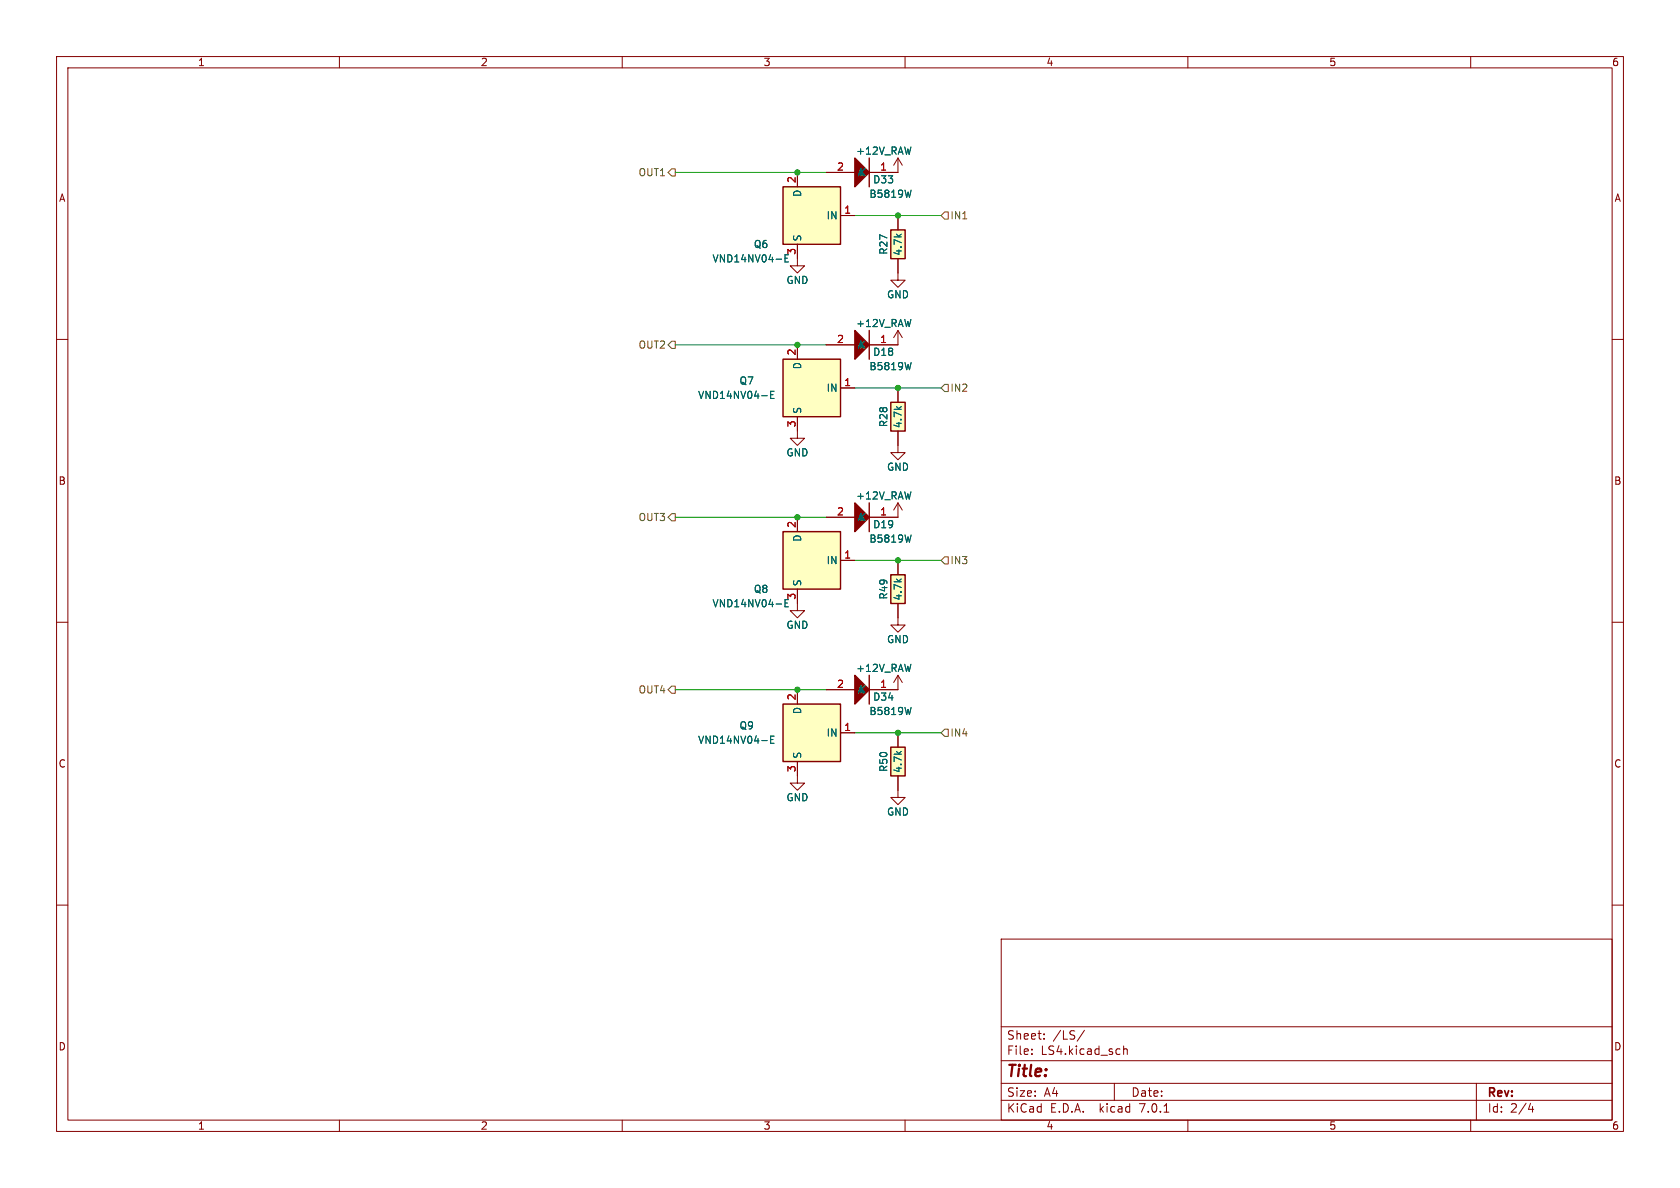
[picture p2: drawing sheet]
<svg xmlns="http://www.w3.org/2000/svg" width="297mm" height="210mm" viewBox="0 0 297 210" stroke-linecap="round" stroke-linejoin="round" font-family="sans-serif">
<g fill="none" stroke="#840000" stroke-width=".18">
<path d="M10 10h277v190h-277zM12 12h273v186h-273zM60 10v2M110 10v2M160 10v2M210 10v2M260 10v2M141 30.5v2.5M146 30.5h5.1M148.6 38.1h2.5M158.7 27.9v2.6h-5M158.7 38.1v2.5"/>
<path d="M158.7 27.9l.8 1.3M158.7 27.9l-.7 1.3M10 60h2M141 43.2v3.8h-1.3l1.3 1.3 1.2-1.3h-1.2M158.7 45.7v3.8h-1.2l1.2 1.3 1.3-1.3h-1.3M158.7 58.4l.8 1.3M158.7 58.4v2.6h-5M158.7 58.4l-.7 1.3M285 60h2M141 73.7v3.8h-1.3l1.3 1.2 1.2-1.2h-1.2M141 61v2.5M146 61h5.1"/>
<path d="M148.6 68.6h2.5M158.7 76.2v3.8h-1.2l1.2 1.3 1.3-1.3h-1.3M158.7 68.6v2.5M141 91.4v2.6M146 91.4h5.1M148.6 99.1h2.5M158.7 88.9v2.5h-5M158.7 99.1v2.5M158.7 88.9l.8 1.3M158.7 88.9l-.7 1.3M10 110h2M141 104.1v3.9h-1.3l1.3 1.2 1.2-1.2h-1.2"/>
<path d="M158.7 106.7v3.8h-1.2l1.2 1.3 1.3-1.3h-1.3M158.7 119.4v2.5h-5M158.7 119.4l.8 1.3M158.7 119.4l-.7 1.3M285 110h2M141 134.6v3.8h-1.3l1.3 1.3 1.2-1.3h-1.2M141 121.9v2.6M146 121.9h5.1M148.6 129.5h2.5M158.7 137.2v3.8h-1.2l1.2 1.2 1.3-1.2h-1.3M158.7 129.5v2.6M10 160h2"/>
<path d="M285 160h2M177 166h108v32h-108zM60 198v2M110 198v2M160 198v2M177 194.5h108M177 191.5h108M177 187.5h108M177 181.5h108M182.4 186.3v.1M182.4 185.5v.1M184.6 183.6v.1"/>
<path d="M184.6 182.8v.1M191.7 182.1l-1.3 2M197 191.5v3M198.6 184.9v1.5M198.6 185.5l.3-.1 .3 .1 .1 .9M205.8 196.6h.8M210 198v2M260 198v2M261 191.5v6.5M270.2 196.1h.9M270.9 195.6v1"/>
</g>
<path d="M138.4 33h10.2v10.2h-10.2zM153.7 27.9v5.1M153.7 58.4v5.1M157.5 40.6h2.5v5.1h-2.5zM138.4 63.5h10.2v10.2h-10.2zM157.5 71.1h2.5v5.1h-2.5zM138.4 94h10.2v10.1h-10.2zM153.7 88.9v5.1M153.7 119.4v5.1M157.5 101.6h2.5v5.1h-2.5zM138.4 124.5h10.2v10.1h-10.2zM157.5 132.1h2.5v5.1h-2.5z" fill="none" stroke="#840000" stroke-width=".25"/>
<g fill="#840000" stroke="#840000" stroke-width=".25">
<path d="M151.1 58.4l2.6 2.6-2.6 2.5z"/>
<path d="M151.1 119.4l2.6 2.5-2.6 2.6z"/>
<path d="M151.1 88.9l2.6 2.5-2.6 2.6z"/>
<path d="M151.1 27.9l2.6 2.6-2.6 2.5z"/>
</g>
<path d="M161.1 33.6l-.3 1.3M138.8 45.6h.4M139.4 45h-.6v1.3h.6M136.2 69.8h.5M136.8 69.2h-.6v1.2h.6M161.1 64.1l-.3 1.3M161.1 94.6l-.3 1.2M138.8 106.6h.4M139.4 106h-.6v1.3h.6M136.2 130.7h.5M136.8 130.1h-.6v1.3h.6M161.1 125l-.3 1.3" fill="none" stroke="#006464" stroke-width=".18"/>
<g fill="#ffffc2" stroke="#ffffc2" stroke-width=".18">
<path d="M157.5 71.1h2.5v5.1h-2.5z"/>
<path d="M157.5 132.1h2.5v5.1h-2.5z"/>
<path d="M138.4 124.5h10.2v10.1h-10.2z"/>
<path d="M138.4 33h10.2v10.2h-10.2z"/>
<path d="M138.4 94h10.2v10.1h-10.2z"/>
<path d="M157.5 101.6h2.5v5.1h-2.5z"/>
<path d="M157.5 40.6h2.5v5.1h-2.5z"/>
<path d="M138.4 63.5h10.2v10.2h-10.2z"/>
</g>
<path d="M118.1 30.5l.6-.7h.7v1.3h-.7zM166.4 38.1l.6-.6h.6v1.2h-.6zM118.7 60.3h.7v1.3h-.7l-.6-.6zM166.4 68.6l.6-.7h.6v1.3h-.6zM118.7 90.8h.7v1.3h-.7l-.6-.7zM166.4 99.1l.6-.7h.6v1.3h-.6zM118.7 121.3h.7v1.3h-.7l-.6-.7zM167 128.9h.6v1.3h-.6l-.6-.7z" fill="none" stroke="#725600" stroke-width=".18"/>
<path d="M119.4 30.5h26.6M151.1 38.1h15.3M119.4 61h26.6M151.1 68.6h15.3M119.4 91.4h26.6M151.1 99.1h15.3M119.4 121.9h26.6M151.1 129.5h15.3" fill="none" stroke="#009600" stroke-width=".18"/>
<g fill="#009600" stroke="#009600" stroke-width=".18">
<circle cx="158.7" cy="68.6" r=".46"/>
<circle cx="141" cy="121.9" r=".46"/>
<circle cx="158.7" cy="129.5" r=".46"/>
<circle cx="141" cy="30.5" r=".46"/>
<circle cx="141" cy="91.4" r=".46"/>
<circle cx="158.7" cy="99.1" r=".46"/>
<circle cx="158.7" cy="38.1" r=".46"/>
<circle cx="141" cy="61" r=".46"/>
</g>
<text font-size="2.8" fill="#840000" x="178" y="190.8">Title:</text>
<g font-size="2.1" fill="#840000">
<text x="178" y="183.9">Sheet:</text>
<text x="186.2" y="183.9">/LS/</text>
<text x="178" y="186.6">File:</text>
<text x="184" y="186.6">LS4.kicad_sch</text>
<text x="178" y="196.8">KiCad</text>
<text x="178" y="194">Size:</text>
<text x="184.6" y="194">A4</text>
<text x="185.7" y="196.8">E.D.A.</text>
<text x="194.4" y="196.8">kicad</text>
<text x="200" y="194">Date:</text>
<text x="201.5" y="196.8">7.0.1</text>
<text x="263" y="194.2">Rev:</text>
<text x="263" y="196.8">Id:</text>
<text x="267" y="196.8">2/4</text>
</g>
<g font-size="1.8" fill="#840000">
<text x="35" y="11.8">1</text>
<text x="85" y="11.8">2</text>
<text x="135" y="11.8">3</text>
<text x="185" y="11.8">4</text>
<text x="235" y="11.8">5</text>
<text x="285" y="11.8">6</text>
<text x="10.4" y="35.8">A</text>
<text x="285.4" y="35.8">A</text>
<text x="10.3" y="85.8">B</text>
<text x="285.3" y="85.8">B</text>
<text x="10.3" y="135.8">C</text>
<text x="285.3" y="135.8">C</text>
<text x="10.3" y="185.8">D</text>
<text x="285.3" y="185.8">D</text>
<text x="35" y="199.8">1</text>
<text x="85" y="199.8">2</text>
<text x="135" y="199.8">3</text>
<text x="185" y="199.8">4</text>
<text x="235" y="199.8">5</text>
<text x="285" y="199.8">6</text>
</g>
<g font-size="1.8" fill="#006464">
<text x="151.3" y="27.5">+12V_RAW</text>
<text x="141.8" y="34.9" transform="rotate(-90 141.8 34.9)">D</text>
<text x="151.8" y="31.3">K</text>
<text x="153.6" y="35.1">B5819W</text>
<text x="154.3" y="32.6">D33</text>
<text x="146" y="38.9">IN</text>
<text x="125.9" y="46.5">VND14NV04-E</text>
<text x="133.2" y="44">Q6</text>
<text x="141.8" y="42.7" transform="rotate(-90 141.8 42.7)">S</text>
<text x="157" y="45.1" transform="rotate(-90 157 45.1)">R27</text>
<text x="159.6" y="45.3" transform="rotate(-90 159.6 45.3)">4.7k</text>
<text x="139" y="50.4">GND</text>
<text x="156.8" y="52.9">GND</text>
<text x="151.3" y="58">+12V_RAW</text>
<text x="141.8" y="65.4" transform="rotate(-90 141.8 65.4)">D</text>
<text x="151.8" y="61.8">K</text>
<text x="153.6" y="65.6">B5819W</text>
<text x="154.3" y="63.1">D18</text>
<text x="123.4" y="70.7">VND14NV04-E</text>
<text x="130.7" y="68.1">Q7</text>
<text x="146" y="69.4">IN</text>
<text x="141.8" y="73.2" transform="rotate(-90 141.8 73.2)">S</text>
<text x="157" y="75.6" transform="rotate(-90 157 75.6)">R28</text>
<text x="159.6" y="75.7" transform="rotate(-90 159.6 75.7)">4.7k</text>
<text x="139" y="80.8">GND</text>
<text x="156.8" y="83.4">GND</text>
<text x="151.3" y="88.5">+12V_RAW</text>
<text x="141.8" y="95.9" transform="rotate(-90 141.8 95.9)">D</text>
<text x="151.8" y="92.3">K</text>
<text x="154.3" y="93.5">D19</text>
<text x="146" y="99.9">IN</text>
<text x="153.6" y="96.1">B5819W</text>
<text x="125.9" y="107.5">VND14NV04-E</text>
<text x="133.2" y="105">Q8</text>
<text x="141.8" y="103.6" transform="rotate(-90 141.8 103.6)">S</text>
<text x="157" y="106" transform="rotate(-90 157 106)">R49</text>
<text x="159.6" y="106.2" transform="rotate(-90 159.6 106.2)">4.7k</text>
<text x="139" y="111.3">GND</text>
<text x="156.8" y="113.9">GND</text>
<text x="151.3" y="118.9">+12V_RAW</text>
<text x="151.8" y="122.7">K</text>
<text x="154.3" y="124">D34</text>
<text x="123.4" y="131.6">VND14NV04-E</text>
<text x="130.7" y="129.1">Q9</text>
<text x="141.8" y="126.4" transform="rotate(-90 141.8 126.4)">D</text>
<text x="146" y="130.4">IN</text>
<text x="153.6" y="126.6">B5819W</text>
<text x="141.8" y="134.1" transform="rotate(-90 141.8 134.1)">S</text>
<text x="157" y="136.5" transform="rotate(-90 157 136.5)">R50</text>
<text x="159.6" y="136.7" transform="rotate(-90 159.6 136.7)">4.7k</text>
<text x="139" y="141.8">GND</text>
<text x="156.8" y="144.3">GND</text>
</g>
<g font-size="1.8" fill="#725600">
<text x="112.8" y="31.3">OUT1</text>
<text x="168" y="38.9">IN1</text>
<text x="112.8" y="61.8">OUT2</text>
<text x="168" y="69.4">IN2</text>
<text x="112.8" y="92.3">OUT3</text>
<text x="168" y="99.9">IN3</text>
<text x="112.8" y="122.7">OUT4</text>
<text x="168" y="130.4">IN4</text>
</g>
<g font-size="1.8" fill="#a90000">
<text x="140.7" y="32.4" transform="rotate(-90 140.7 32.4)">2</text>
<text x="147.9" y="30.2">2</text>
<text x="155.5" y="30.2">1</text>
<text x="149.2" y="37.8">1</text>
<text x="140.7" y="45.1" transform="rotate(-90 140.7 45.1)">3</text>
<text x="140.7" y="62.9" transform="rotate(-90 140.7 62.9)">2</text>
<text x="147.9" y="60.7">2</text>
<text x="155.5" y="60.7">1</text>
<text x="149.2" y="68.3">1</text>
<text x="140.7" y="75.6" transform="rotate(-90 140.7 75.6)">3</text>
<text x="140.7" y="93.4" transform="rotate(-90 140.7 93.4)">2</text>
<text x="147.9" y="91.2">2</text>
<text x="155.5" y="91.2">1</text>
<text x="149.2" y="98.8">1</text>
<text x="140.7" y="106.1" transform="rotate(-90 140.7 106.1)">3</text>
<text x="140.7" y="123.9" transform="rotate(-90 140.7 123.9)">2</text>
<text x="147.9" y="121.7">2</text>
<text x="155.5" y="121.7">1</text>
<text x="149.2" y="129.3">1</text>
<text x="140.7" y="136.6" transform="rotate(-90 140.7 136.6)">3</text>
</g>
</svg>
